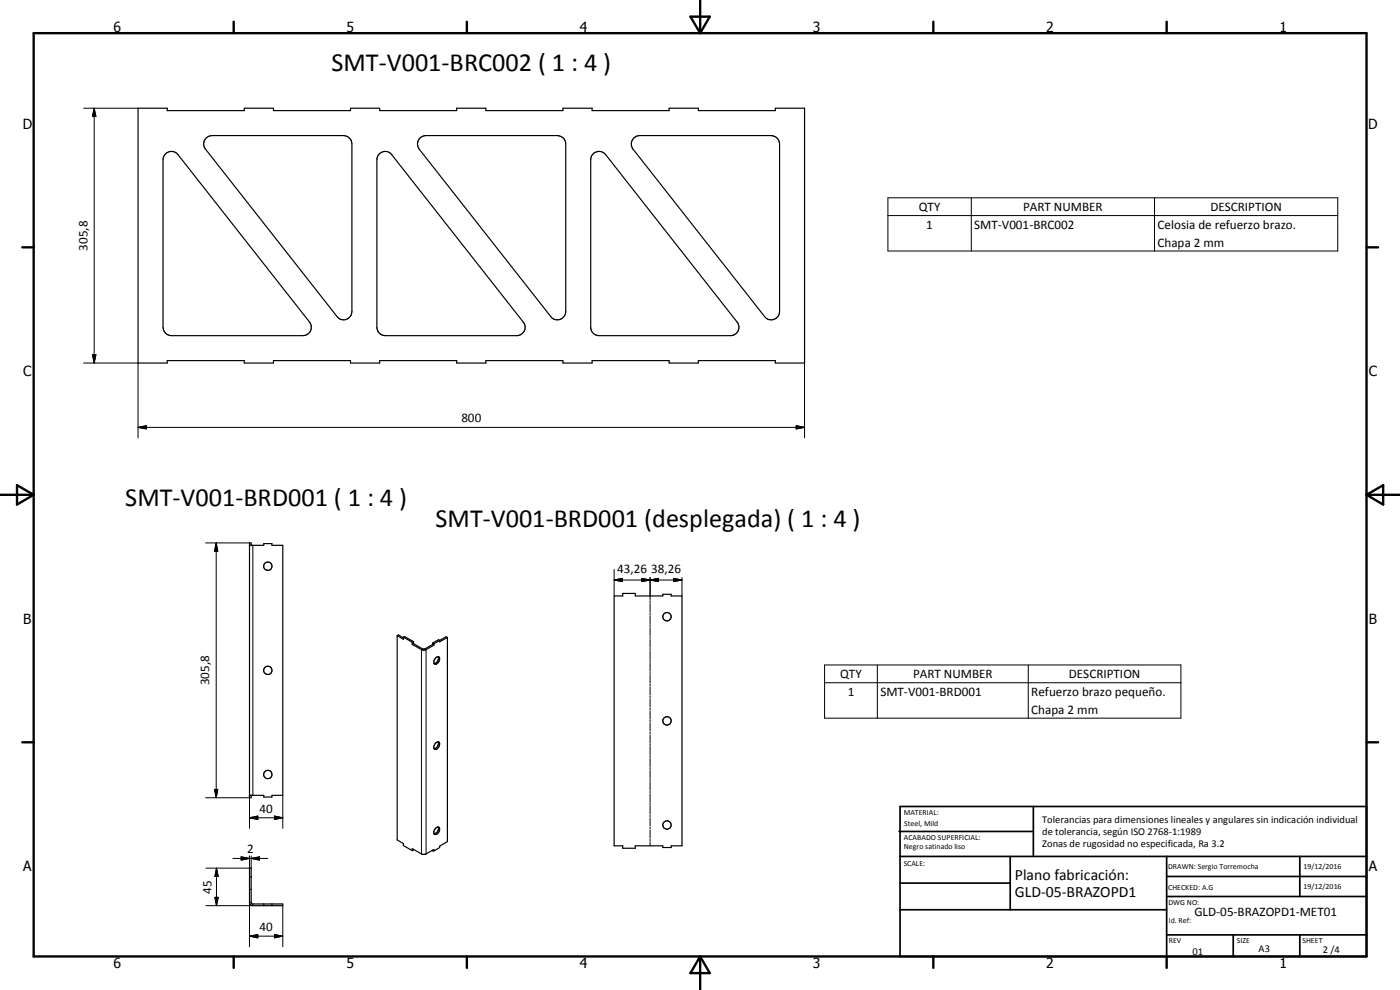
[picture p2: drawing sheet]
<svg xmlns="http://www.w3.org/2000/svg" width="420mm" height="297mm" viewBox="0 0 420 297" stroke-linecap="round" stroke-linejoin="round" font-family="sans-serif">
<g fill="none" stroke="#000" stroke-width=".35">
<path d="M41.4 32.5h8.8v.7h23.1v-.7h8.8v.7h23.1v-.7h8.7v.7h23.2v-.7h8.7v.7h23.1v-.7h8.8v.7h23.1v-.7h8.8v.7h23.1v-.7h8.8v76.4h-8.8v-.7h-23.1v.7h-8.8v-.7h-23.1v.7h-8.8v-.7h-23.1v.7h-8.7v-.7h-23.2v.7h-8.7v-.7h-23.1v.7h-8.8v-.7h-23.1v.7h-8.8zM49.6 46.2a2.49 2.49 0 0 1 3.8 .2l39.5 50.2a2.52 2.52 0 0 1 .3 2.7 2.52 2.52 0 0 1-2.3 1.4h-39.4a2.59 2.59 0 0 1-2.6-2.5v-50.3l.2-.7zM61.9 41.4l.7-.5 1-.2h39.5a2.55 2.55 0 0 1 2.5 2.5v50.3a2.48 2.48 0 0 1-1.7 2.3 2.48 2.48 0 0 1-2.7-.8l-39.5-50.3a2.46 2.46 0 0 1 .2-3.3zM113.8 46.2a2.46 2.46 0 0 1 3.7 .2l39.5 50.2a2.5 2.5 0 0 1 .3 2.7 2.5 2.5 0 0 1-2.2 1.4h-39.5a2.46 2.46 0 0 1-2.5-2.5v-50.3l.3-1.1zM126.1 41.4l.6-.5 1.1-.2h39.5a2.52 2.52 0 0 1 2.5 2.5v50.3a2.51 2.51 0 0 1-1.7 2.3 2.51 2.51 0 0 1-2.8-.8l-39.5-50.3a2.53 2.53 0 0 1 .3-3.3zM178 46.2a2.49 2.49 0 0 1 3.8 .2l39.4 50.2a2.51 2.51 0 0 1 .3 2.7 2.51 2.51 0 0 1-2.2 1.4h-39.5a2.52 2.52 0 0 1-2.5-2.5v-50.3l.2-1.1zM190.3 41.4l.6-.5 1.1-.2h39.4a2.59 2.59 0 0 1 2.6 2.5v50.3a2.5 2.5 0 0 1-1.7 2.3 2.5 2.5 0 0 1-2.8-.8l-39.5-50.3a2.53 2.53 0 0 1 .3-3.3zM74.9 163.6h4.3v-.5h2.4v.5h3.3v75h-3.3v.5h-2.4v-.5h-4.3M75.4 163.6v-.7h-.5v76.5h.5v-.8M184.3 178.8h2.6v-.7h3.8v.7h8.2v-.5h2.5v.5h3.3v75h-3.3v.5h-2.5v-.5h-8.2v.7h-3.8v-.7h-2.6zM119.2 190.7l1.9 1.1v-.6M119.2 190.7v61.3l1.9 1.1v.6l2.6 1.5"/>
<path d="M119.2 190.7l.4-.2 1.5 .9M121.1 191.2l.3-.2 2.7 1.5M121.1 191.2l2.6 1.5M123.7 192.7v.6M123.7 193.3l3.4 1.8 .6-.1 2.5-1.4M124.1 192.5v.6M124.1 192.5l-.4 .2M124.1 193.1l-.4 .2M124.1 193.1l3 1.7 2.7-1.4M129.8 193.4l.4 .2M129.8 193l.4 .2M129.8 193v.4"/>
<path d="M130.2 193.2v.4M130.6 197.5a.72 .72 0 0 1 1.1-.4 .72 .72 0 0 1 .1 1.1 .99 .99 0 0 1-1.6 .9v-.9zM131.5 197a1.6 1.6 0 0 1-1.2 2.1M131.9 192.2l-1.7 1M131.9 192.2l-.3-.3-1.8 1.1M134.3 191.3l-2.4 1.3v-.4M134.3 191.3v61.2l-2.4 1.4v.4l-1.7 1M134.3 191.3l-.4-.2-2 1.1M130.6 223.1a.68 .68 0 0 1 .7-.5 .68 .68 0 0 1 .6 .5 1.23 1.23 0 0 1-.3 1.3 1.23 1.23 0 0 1-1.4 .2v-.8zM131.5 222.6a1.59 1.59 0 0 1-1.2 2.1M123.7 255.2v-.6l3.4 1.8 .6-.1 2.5-1.4v.4M124.1 254.8l-.4 .4"/>
<path d="M129.8 255.1l.4 .2M130.6 248.6a.69 .69 0 0 1 .9-.5 .69 .69 0 0 1 .4 1 1.11 1.11 0 0 1-.5 1.1 1.11 1.11 0 0 1-1.2 0v-.9zM131.5 248.2a1.57 1.57 0 0 1-1.2 2M74.9 260.5h.5l.1 10.5 .2 .2h9.2v.5h-9l-.8-.3-.2-.4zM74.9 266.9h.5M74.9 263.1h.5M79.2 271.2v.5M81.6 271.2v.5"/>
<circle cx="80.4" cy="169.9" r="1.27"/>
<circle cx="200.2" cy="185" r="1.25"/>
<circle cx="80.4" cy="201.1" r="1.26"/>
<circle cx="200.2" cy="216.3" r="1.25"/>
<circle cx="80.4" cy="232.4" r="1.26"/>
<circle cx="200.2" cy="247.5" r="1.24"/>
</g>
<g fill="#000">
<circle cx="74.9" cy="163.6" r=".18"/>
<circle cx="74.9" cy="238.6" r=".18"/>
<circle cx="129.8" cy="255.1" r=".18"/>
</g>
<g fill="none" stroke="#000" stroke-width=".3">
<path d="M25.1 32.5h16.3M28.3 32.5l.5 2.5h-1zM28.3 32.5v76.4M266.5 59.4h135v15.9h-135zM291.5 59.4v15.9M346.5 59.4v15.9M266.5 64.7h135M25.1 108.9h16.3v22.5M27.8 106.4h1l-.5 2.5zM241.5 108.9v22.5M41.4 128.2l2.6-.5v1zM41.4 128.2h200.1"/>
<path d="M239 127.7l2.5 .5-2.5 .5zM61.7 162.9h13.2M64.9 162.9l.5 2.5h-1zM64.9 162.9v76.5M75.9 163.6v75M184.3 174l2.5-.5v1zM184.3 174h20.4M184.3 170.9v7.9M192.6 173.5l2.5 .5-2.5 .5zM195.1 174l2.5-.5v1zM195.1 173.3v6.7M202.2 173.5l2.5 .5-2.5 .5z"/>
<path d="M204.7 173.3v5.5M126.8 194.7l-.3 .2v61.3M127.5 194.7l.4 .2v61.3M195.1 180.3v.6M195.1 181.1v2.5M195.1 183.9v.5M195.1 184.7v2.4M195.1 187.4v.6M195.1 188.3v2.4M195.1 191v.6M195.1 191.9v2.4M195.1 194.6v.6"/>
<path d="M195.1 195.5v2.4M195.1 198.1v.7M195.1 199v2.4M247.5 199.5h106.9v16h-106.9zM263.3 199.5v16M308.6 199.5v16M195.1 201.7v.6M195.1 202.6v2.4M195.1 205.3v.6M195.1 206.2v2.3M195.1 208.8v.6M195.1 209.7v2.4"/>
<path d="M195.1 212.4v.6M195.1 213.3v2.4M195.1 216v.6M195.1 216.9v2.3M195.1 219.6v.5M247.5 204.9h106.9M61.7 239.4h13.2M64.4 236.9h1l-.5 2.5zM74.9 238.6v9.9M84.9 238.6v9.9M195.1 220.5v2.3M195.1 223.1v.6"/>
<path d="M195.1 224v2.4M195.1 226.7v.6M195.1 227.6v2.4M195.1 230.3v.6M195.1 231.2v2.4M195.1 233.8v.6M195.1 234.7v2.4M195.1 237.4v.6M195.1 238.3v2.4M69.9 257.6h10.5M72.4 257.1l2.5 .5-2.5 .5zM74.9 245.4l2.5-.5v1z"/>
<path d="M74.9 256.8v3.7h-13.1M74.9 245.4h10M75.4 257.6l2.5-.5v1zM75.4 256.8v3.7M82.4 244.9l2.5 .5-2.5 .5zM195.1 241v.6M195.1 241.9v2.4M195.1 244.6v.6M195.1 245.4v2.4M195.1 248.2v.5M195.1 249v2.4M195.1 251.7v.6"/>
<path d="M195.1 252.6v1.2M64.5 269.2h1l-.5 2.5zM65 260.5l.5 2.5h-1zM65 260.5v11.2M75.4 270.7h-.5v13.4M75.9 271.2v.5h-14.1M84.9 271.7v12.4M74.9 280.9l2.5-.5v1zM74.9 280.9h10M82.4 280.4l2.5 .5-2.5 .5z"/>
</g>
<g fill="none" stroke="#000" stroke-width=".71">
<path d="M10.1 9.9h400v277.1h-400zM70.1 6.5v3.4M140.1 6.5v3.4M207.2 5h5.8l-2.9 4.9zM210.1 0v9.9M280.1 6.5v3.4M350.1 6.5v3.4M6.7 74.2h3.4M410.1 74.2h3.5M.1 148.5h10M5.1 145.6l5 2.9-5 2.9zM410.1 148.5h10"/>
<path d="M410.1 148.5l5-2.9v5.8zM6.7 222.7h3.4M410.1 222.7h3.5M70.1 287v3.4M140.1 287v3.4M210.1 287v10M210.1 287l2.9 5h-5.8zM280.1 287v3.4M350.1 287v3.4"/>
</g>
<g fill="none" stroke="#000" stroke-width=".51">
<path d="M269.8 249.5h40.3M270.1 242h140v45h-140zM270.1 257h140M303.2 257v16M310.1 242v15M350.1 257v30M390.1 257v12M270.1 265h33.1M270.1 273h80M350.1 269h60M350.1 263h60M350.1 280.5h60"/>
<path d="M370.1 280.5v6.5M390.1 280.5v6.5"/>
</g>
<g fill="#000">
<path d="M28.3 32.5l.5 2.5h-1zM27.8 106.4h1l-.5 2.5zM41.4 128.2l2.6-.5v1zM239 127.7l2.5 .5-2.5 .5zM64.9 162.9l.5 2.5h-1zM184.3 174l2.5-.5v1zM192.6 173.5l2.5 .5-2.5 .5zM195.1 174l2.5-.5v1zM202.2 173.5l2.5 .5-2.5 .5zM64.4 236.9h1l-.5 2.5zM72.4 257.1l2.5 .5-2.5 .5zM74.9 245.4l2.5-.5v1z"/>
<path d="M75.4 257.6l2.5-.5v1zM82.4 244.9l2.5 .5-2.5 .5zM64.5 269.2h1l-.5 2.5zM65 260.5l.5 2.5h-1zM74.9 280.9l2.5-.5v1zM82.4 280.4l2.5 .5-2.5 .5z"/>
</g>
<g font-size="7.9">
<text x="99.5" y="21.4">SMT-V001-BRC002 ( 1 : 4 )</text>
<text x="37.6" y="151.8">SMT-V001-BRD001 ( 1 : 4 )</text>
<text x="130.7" y="158.2">SMT-V001-BRD001 (desplegada) ( 1 : 4 )</text>
</g>
<g font-size="4.7">
<text x="304.6" y="263.9">Plano fabricación:</text>
<text x="304.6" y="269.3">GLD-05-BRAZOPD1</text>
</g>
<g font-size="4.2">
<text x="34" y="9.6">6</text>
<text x="104" y="9.6">5</text>
<text x="174" y="9.6">4</text>
<text x="244" y="9.6">3</text>
<text x="314" y="9.6">2</text>
<text x="384" y="9.6">1</text>
<text x="6.8" y="38.7">D</text>
<text x="410.6" y="38.7">D</text>
<text x="7" y="112.9">C</text>
<text x="410.8" y="112.9">C</text>
<text x="7" y="187.1">B</text>
<text x="410.8" y="187.1">B</text>
<text x="7" y="261.4">A</text>
<text x="410.8" y="261.4">A</text>
<text x="34" y="290.4">6</text>
<text x="104" y="290.4">5</text>
<text x="174" y="290.4">4</text>
<text x="244" y="290.4">3</text>
<text x="314" y="290.4">2</text>
<text x="384" y="290.4">1</text>
</g>
<g font-size="3.9">
<text x="275.7" y="63.3">QTY</text>
<text x="307" y="63.3">PART NUMBER</text>
<text x="363.3" y="63.3">DESCRIPTION</text>
<text x="278" y="68.6">1</text>
<text x="292.4" y="68.6">SMT-V001-BRC002</text>
<text x="347.4" y="68.7">Celosia de refuerzo brazo.</text>
<text x="26.2" y="75.2" transform="rotate(-90 26.2 75.2)">305,8</text>
<text x="347.4" y="74">Chapa 2 mm</text>
<text x="138.5" y="126.7">800</text>
<text x="185.2" y="172">43,26</text>
<text x="195.4" y="172">38,26</text>
<text x="252.2" y="203.5">QTY</text>
<text x="274" y="203.5">PART NUMBER</text>
<text x="320.8" y="203.5">DESCRIPTION</text>
<text x="62.8" y="205.6" transform="rotate(-90 62.8 205.6)">305,8</text>
<text x="254.4" y="208.8">1</text>
<text x="264.2" y="208.8">SMT-V001-BRD001</text>
<text x="309.5" y="208.9">Refuerzo brazo pequeño.</text>
<text x="309.5" y="214.2">Chapa 2 mm</text>
<text x="77.9" y="243.8">40</text>
<text x="74.2" y="256.1">2</text>
<text x="63.4" y="268.1" transform="rotate(-90 63.4 268.1)">45</text>
<text x="358.5" y="275">GLD-05-BRAZOPD1-MET01</text>
<text x="77.9" y="279.4">40</text>
</g>
<g font-size="3.1">
<text x="312.7" y="246.8">Tolerancias para dimensiones lineales y angulares sin indicación individual</text>
<text x="312.7" y="250.4">de tolerancia, según ISO 2768-1:1989</text>
<text x="312.7" y="254">Zonas de rugosidad no especificada, Ra 3.2</text>
<text x="357.9" y="286.4">01</text>
<text x="377.7" y="285.6">A3</text>
<text x="397" y="285.9">2 /4</text>
</g>
<g font-size="2.4">
<text x="271.2" y="244.4">MATERIAL:</text>
<text x="271.3" y="252">ACABADO SUPERFICIAL:</text>
<text x="271.4" y="247.9">Steel, Mild</text>
<text x="271.3" y="254.6">Negro satinado liso</text>
<text x="271.2" y="259.7">SCALE:</text>
<text x="350.6" y="260.8">DRAWN: Sergio Torremocha</text>
<text x="391.2" y="260.6">19/12/2016</text>
<text x="350.6" y="267">CHECKED: A.G</text>
<text x="391.2" y="266.7">19/12/2016</text>
<text x="350.6" y="271.4">DWG NO:</text>
<text x="350.8" y="276.9">Id. Ref:</text>
<text x="350.8" y="282.8">REV</text>
<text x="371.2" y="282.9">SIZE</text>
<text x="390.9" y="282.9">SHEET</text>
</g>
</svg>
